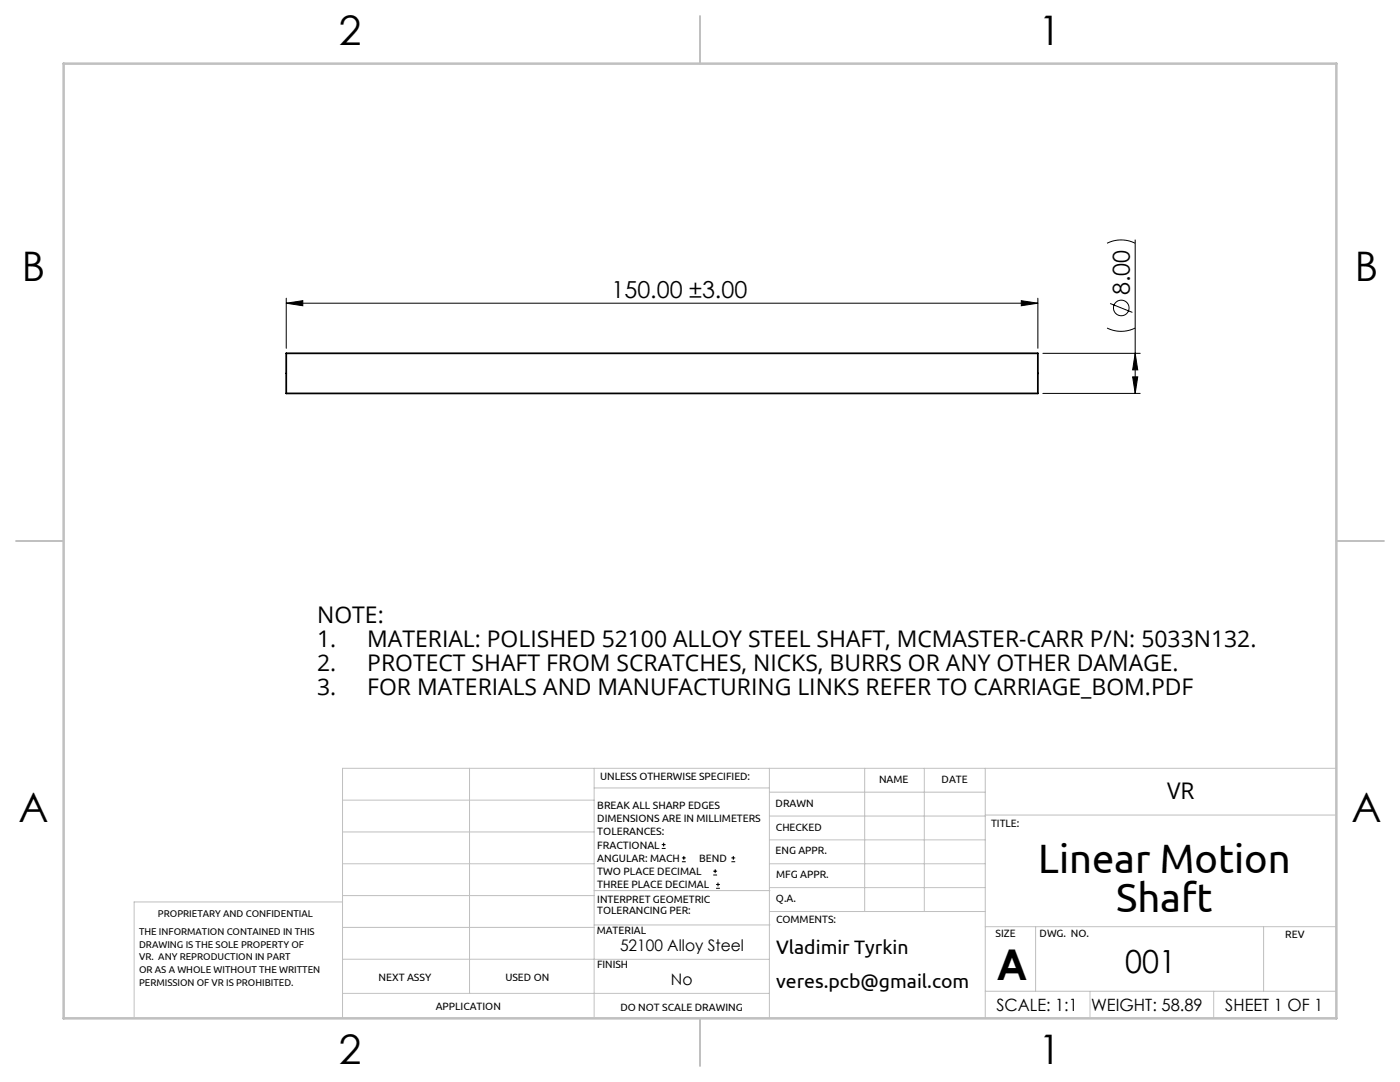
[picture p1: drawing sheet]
<svg xmlns="http://www.w3.org/2000/svg" width="279mm" height="216mm" viewBox="0 0 279 216" stroke-linecap="round" stroke-linejoin="round" font-family="sans-serif">
<g fill="none" stroke="#000" stroke-width=".2">
<path d="M57.1 59.5v10M203.8 60l3.3 .5-3.3 .5zM207.1 59.5v10M220.9 48.5a6.3 6.3 0 0 1 5.7 0M226.6 47.9v30.6M57.1 60.5l3.3-.5v1zM57.1 60.5h150M208.1 70.5h19.5M208.1 78.5h19.5M220.9 65.5a6.3 6.3 0 0 0 5.7 0M221.5 60.6l4.5 1.7M226 75.2h1.1l-.5 3.3z"/>
<path d="M226.6 70.5l.5 3.3h-1.1zM132.1 169.3h.7M132.1 168.5h.7M132.4 168.2v.7M136.1 171.9h.8M136.1 171.2h.8M136.5 170.8v.8M142.3 174.6h.8M142.3 173.8h.8M142.7 173.5v.7M142.9 177.3h.8M142.9 176.5h.8"/>
<path d="M143.3 176.1v.8M146 171.9h.7M146 171.2h.7M146.3 170.8v.8"/>
<circle cx="223.8" cy="61.4" r="1.56"/>
</g>
<g fill="none" stroke="#c0c0c0" stroke-width=".2">
<path d="M68.4 159.7h50.2M93.7 153.3v44.9M118.6 153.3v49.9M118.6 157.2h34.9M153.5 153.3v49.9M153.5 158.1h43.1M172.6 153.3v28.6M184.5 153.3v28.6M196.6 153.3v49.9M266.7 153.3h-198.3v49.9M68.4 178.7h50.2M68.4 172.4h50.2"/>
<path d="M68.4 166h50.2M68.4 180h-41.6v23.2M118.6 177.7h35.1M153.5 167.6h43.1M153.5 162.8h43.1M153.5 172.4h43.1M153.5 177.1h43.1M196.6 162.6h70.1M68.4 198.2h85.1M68.4 185.1h50.2M68.4 191.4h50.2M118.6 191.4h34.9"/>
<path d="M118.6 184.6h35.1M153.7 181.9h42.9M196.6 197.8h70.1M196.6 184.9h70.1M206.7 184.9v12.9M217.5 197.8v5.4M242.2 197.8v5.4M252.2 184.9v12.9"/>
</g>
<path d="M139.7 3.2v9.5M3.2 107.9h9.5M266.7 107.9h9.5M139.7 203.2v9.5" fill="none" stroke="#c0c0c0" stroke-width=".25"/>
<path d="M12.7 12.7h254v190.5h-254z" fill="none" stroke="#c0c0c0" stroke-width=".5"/>
<g fill="#000">
<path d="M203.8 60l3.3 .5-3.3 .5zM57.1 60.5l3.3-.5v1z"/>
<path d="M226.6 70.5l.5 3.3h-1.1zM226 75.2h1.1l-.5 3.3z"/>
</g>
<path d="M57.1 70.5h150v8h-150z" fill="none" stroke="#000" stroke-width=".35"/>
<text font-size="8.5" x="198.9" y="195.5">A</text>
<g font-size="8.2">
<text x="207.2" y="174.2">Linear Motion</text>
<text x="222.8" y="182.1">Shaft</text>
</g>
<g font-size="8.1">
<text x="67.6" y="8.9">2</text>
<text x="207.3" y="8.9">1</text>
<text x="4.4" y="56.1">B</text>
<text x="270.4" y="56.1">B</text>
<text x="3.7" y="164.1">A</text>
<text x="269.7" y="164.1">A</text>
<text x="67.6" y="212.4">2</text>
<text x="207.3" y="212.4">1</text>
</g>
<text font-size="6.3" x="224.5" y="194.1">001</text>
<g font-size="4.7">
<text x="122" y="59.5">150.00 ±3.00</text>
<text x="225.5" y="58.9" transform="rotate(-90 225.5 58.9)">8.00</text>
</g>
<g font-size="4.6">
<text x="63.3" y="124.2">NOTE:</text>
<text x="63.3" y="129.1">1.</text>
<text x="73.3" y="129.1">MATERIAL: POLISHED 52100 ALLOY STEEL SHAFT, MCMASTER-CARR P/N: 5033N132.</text>
<text x="63.3" y="133.9">2.</text>
<text x="73.3" y="133.9">PROTECT SHAFT FROM SCRATCHES, NICKS, BURRS OR ANY OTHER DAMAGE.</text>
<text x="63.3" y="138.7">3.</text>
<text x="73.3" y="138.7">FOR MATERIALS AND MANUFACTURING LINKS REFER TO CARRIAGE_BOM.PDF</text>
<text x="232.9" y="159.4">VR</text>
</g>
<g font-size="3.9">
<text x="154.9" y="190.4">Vladimir Tyrkin</text>
<text x="154.9" y="197.2">veres.pcb@gmail.com</text>
</g>
<g font-size="3.4">
<text x="198.8" y="201.7">SCALE: 1:1</text>
<text x="217.7" y="201.8">WEIGHT: 58.89</text>
<text x="244.5" y="201.7">SHEET 1 OF 1</text>
</g>
<g font-size="3.2">
<text x="123.7" y="189.8">52100 Alloy Steel</text>
<text x="133.9" y="196.6">No</text>
</g>
<g font-size="2.1">
<text x="119.8" y="155.6">UNLESS OTHERWISE SPECIFIED:</text>
<text x="119.2" y="161.4">BREAK ALL SHARP EDGES</text>
<text x="154.8" y="161">DRAWN</text>
<text x="175.4" y="156.2">NAME</text>
<text x="187.9" y="156.2">DATE</text>
<text x="119.2" y="164">DIMENSIONS ARE IN MILLIMETERS</text>
<text x="119.2" y="166.7">TOLERANCES:</text>
<text x="154.9" y="165.8">CHECKED</text>
<text x="197.8" y="165">TITLE:</text>
<text x="119.2" y="169.3">FRACTIONAL</text>
<text x="119.2" y="172">ANGULAR: MACH</text>
<text x="139.5" y="172">BEND</text>
<text x="154.8" y="170.5">ENG APPR.</text>
<text x="119.2" y="174.6">TWO PLACE DECIMAL</text>
<text x="119.2" y="177.3">THREE PLACE DECIMAL</text>
<text x="154.9" y="180">Q.A.</text>
<text x="154.9" y="175.2">MFG APPR.</text>
<text x="119.2" y="180.2">INTERPRET GEOMETRIC</text>
<text x="119.2" y="182.3">TOLERANCING PER:</text>
<text x="154.9" y="184.2">COMMENTS:</text>
<text x="119.1" y="186.3">MATERIAL</text>
<text x="198.7" y="187">SIZE</text>
<text x="207.5" y="187">DWG. NO.</text>
<text x="256.5" y="187.1">REV</text>
<text x="75.5" y="195.8">NEXT ASSY</text>
<text x="100.9" y="195.7">USED ON</text>
<text x="119.1" y="193.1">FINISH</text>
<text x="86.9" y="201.6">APPLICATION</text>
<text x="123.8" y="201.6">DO NOT SCALE DRAWING</text>
</g>
<g font-size="2">
<text x="31.5" y="183">PROPRIETARY AND CONFIDENTIAL</text>
<text x="27.8" y="186.6">THE INFORMATION CONTAINED IN THIS</text>
<text x="27.8" y="189.1">DRAWING IS THE SOLE PROPERTY OF</text>
<text x="27.8" y="191.6">VR. ANY REPRODUCTION IN PART</text>
<text x="27.8" y="194.2">OR AS A WHOLE WITHOUT THE WRITTEN</text>
<text x="27.8" y="196.7">PERMISSION OF VR IS PROHIBITED.</text>
</g>
</svg>
